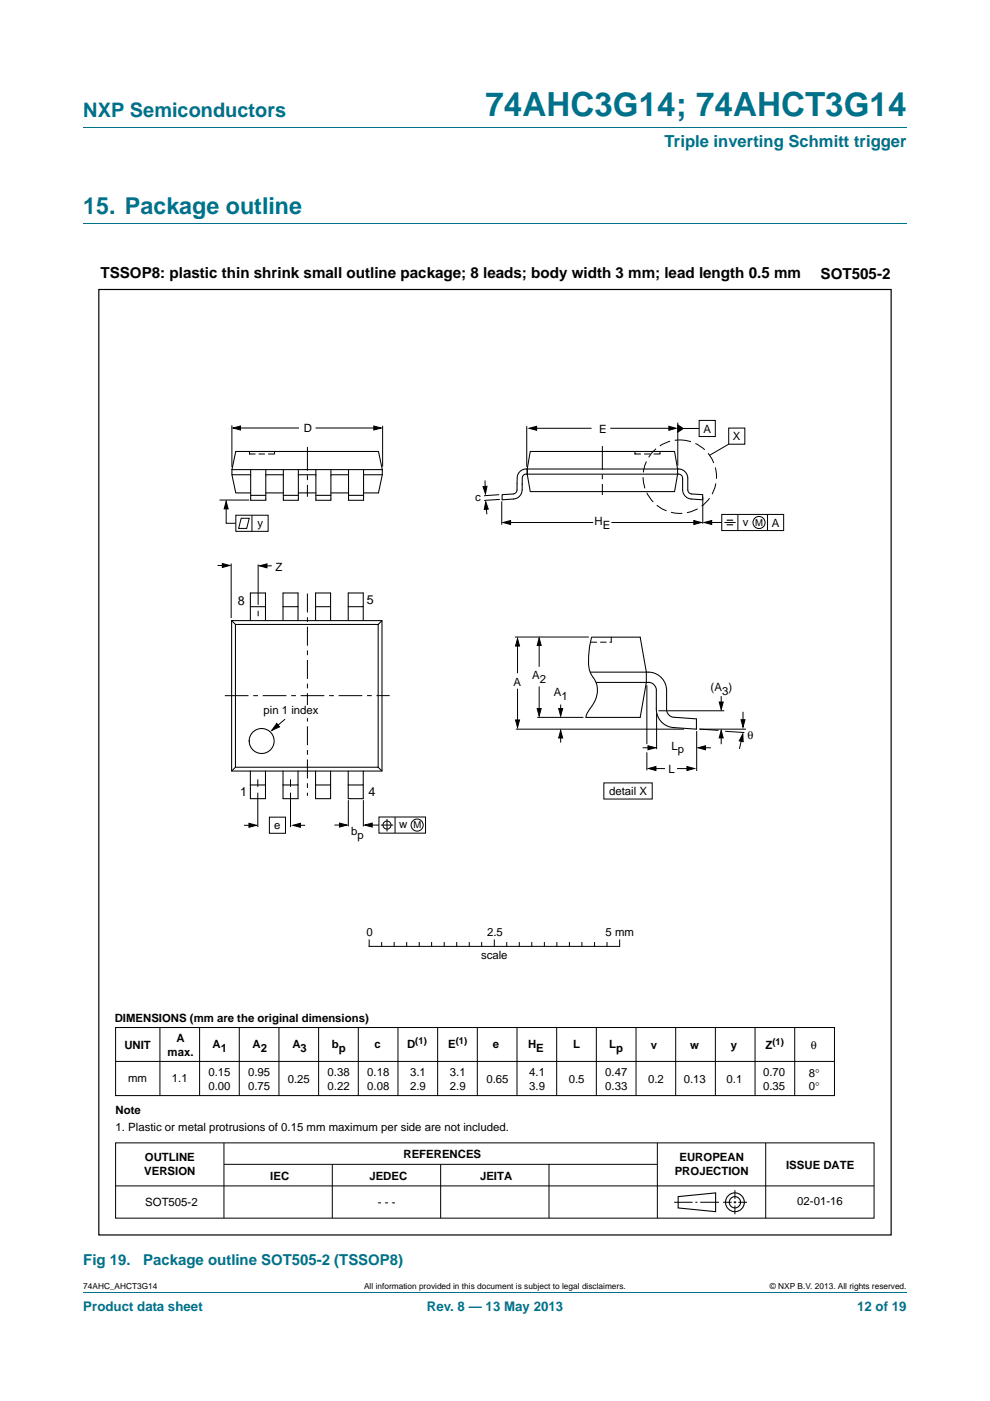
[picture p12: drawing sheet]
<svg xmlns="http://www.w3.org/2000/svg" width="210mm" height="297mm" viewBox="0 0 210 297" stroke-linecap="round" stroke-linejoin="round" font-family="sans-serif">
<path d="M17.7 27h174.6M17.7 47.4h174.6M17.7 273.9h174.6" fill="none" stroke="#00718a" stroke-width=".21"/>
<g fill="none" stroke="#000" stroke-width=".21">
<path d="M49.2 90.2v8.8M50.4 90.7h13M66.9 90.7h13.1M81.2 90.3v8.6M111.7 90.3v8.7M112.9 90.8h12.6M129.4 90.8h13.3M143.8 89.6v9.1M144.3 90.8h4M148.3 89.1h3.4v3.5h-3.4zM154.6 90.8h3.4v3.4h-3.4zM154.6 94.2l-4.2 2.4"/>
<path d="M46.1 119.9h2M46.6 106h6.3M48 106.9v4h2M49 119.5v11.5M50 109.2h6.9v3.5h-6.9zM51.2 109.9h1.7l-.6 2.1h-1.7zM53.4 109.2v3.5M54.8 119.7v8.5M55.6 120h2M102.9 101.9v2.3M103.1 106.9l.2 2.1M105.9 104.9l-3.2 .2"/>
<path d="M106 105.9l-3.3 .2M106.4 106.3v4.9M107.5 110.8h18.3M129.7 110.8h18M149.1 105.3v5.7M150.2 110.8h2.9M153.1 109.1h13.1v3.4h-13.1zM153.6 110.8h2.4M156.5 109.1v3.4M162.8 109.1v3.4M54.8 129.5v1.1M109.2 135.1h15.7"/>
<path d="M109.8 136.4v6.3M114.4 135.9v5.5M60.5 152.5l-2.5 2M109.4 154.6h35.7M109.8 146v7.2M113.9 152.1h9.8M114.4 145.6v5.5M118.9 149.4v1.9M118.9 155.8v1.7M136.3 158.5h1.6M137.2 145.3v12.5M137.2 159.5v3.8"/>
<path d="M139.3 151.2v7.6M139.7 150.7h13.9M147.8 155v8.5M148.3 154.6l4.1 .2M148.4 154.6h9.8M149 158.5h1.8M153 147.6v1.9M153 155.9v1.9M153.8 155l4.1 .3M157.4 156.2l-.6 2.6M157.6 150.9v2.6M51.7 175h1.9"/>
<path d="M54.7 165.2v1.6M54.7 168.1v7.3M57.1 173.3h3.5v3.4h-3.5zM61.6 165.2v1.6M61.6 168.1v7.3M62.9 175h1.8M70.9 174.9h1.9M73.9 169.7v5.5M77.1 169.7v5.5M78.2 174.9h2.2M80.4 173.2h9.9v3.4h-9.9zM80.8 174.9h2.6"/>
<path d="M82.1 173.6v2.7M83.8 173.2v3.4M128.1 166h10.2v3.4h-10.2zM138.2 163h2.9M143.6 163h2.9M78.3 199.3v1.4h53.1M81 199.8v.8M83.6 199.8v.8M86.3 199.8v.8M88.9 199.8v.8M91.5 199.8v.8M94.2 199.8v.8"/>
<path d="M96.9 199.8v.8M99.5 199.8v.8M102.2 199.8v.8M104.8 199.3v1.3M107.5 199.8v.8M110.1 199.8v.8M112.8 199.8v.8M115.5 199.8v.8M118.1 199.8v.8M120.8 199.8v.8M123.4 199.8v.8M126.1 199.8v.8"/>
<path d="M128.7 199.8v.8M131.4 199.3v1.3M24.5 217.9h152.5v14.4h-152.5zM33.9 217.9v14.4M42.3 217.9v14.4M50.8 217.9v14.4M59.2 217.9v14.4M67.6 217.9v14.4M76 217.9v14.4M84.4 217.8v14.5M92.8 217.9v14.4M101.2 217.9v14.4"/>
<path d="M109.7 217.9v14.4M118.1 217.9v14.4M126.5 217.9v14.4M134.9 217.9v14.4M143.3 217.9v14.4M151.7 217.9v14.4M160.1 217.8v14.5M168.6 217.9v14.4M24.5 225h152.5M24.5 242.3h160.9v16h-160.9zM24.5 251.4h160.9M47.5 242.3v16"/>
<path d="M47.5 246.9h91.8M70.5 246.9v11.4M93.5 246.9v11.4M116.4 246.9v11.4M139.4 242.3v16M143 254.9h3.9M147.5 254.9h.4M148.5 254.9h4M153.4 254.9h1.8M155.6 254.9h.6M155.9 252.3v1.9M155.9 254.6v.6"/>
<path d="M155.9 255.6v1.8M156.6 254.9h1.8M162.4 242.3v16"/>
<circle cx="161" cy="110.8" r="1.28"/>
<circle cx="82.1" cy="174.9" r=".86"/>
<circle cx="88.5" cy="174.9" r="1.28"/>
</g>
<g fill="none" stroke="#000" stroke-width=".23">
<path d="M143.8 253.7l8-.8v4l-8-.8z"/>
<circle cx="155.9" cy="254.9" r="1.99"/>
<circle cx="155.9" cy="254.9" r="1.2"/>
</g>
<g fill="#000" stroke="#000" stroke-width=".21">
<path d="M49.4 90.7l1.6-.4v.9zM79.3 90.3l1.6 .4-1.6 .5zM112.2 90.8l1.6-.4v.8zM141.9 90.4l1.5 .4-1.5 .4zM143.8 90.1l1.1 .7-1.1 .8zM47.2 119.5l1.5 .4-1.5 .4zM48 106.3l.4 1.6h-.9zM102.4 103.2l.9-.1-.3 1.6zM103 106.4l.6 1.6h-.9zM106.7 110.8l1.6-.4v.8zM147.2 110.4l1.6 .4-1.6 .4zM149.4 110.8l1.6-.4v.8z"/>
<path d="M55 120l1.6-.5v.9zM109.8 135.4l.4 1.6h-.9zM114.4 135.3l.4 1.6h-.9zM58.7 153.4l.6 .7-1.7 .8zM109.3 152.6h.9l-.4 1.6zM113.9 150.2h.9l-.4 1.6zM118.9 154.9l.4 1.6h-.8zM118.5 150.2h.8l-.4 1.6zM137.4 158.1l1.6 .4-1.6 .5zM148.1 158.5l1.5-.4v.9zM153 154.9l.4 1.6h-.9zM152.5 148.8h.9l-.4 1.6z"/>
<path d="M157.6 155.6v1.7l-.8-.2zM157.2 152.6h.8l-.4 1.6zM52.8 174.6l1.6 .4-1.6 .4zM62.1 175l1.6-.4v.8zM72 174.5l1.6 .4-1.6 .5zM77.4 174.9l1.5-.4v.9zM137.5 162.9l1.6-.4v.9zM145.7 162.5l1.6 .4-1.6 .5z"/>
</g>
<path d="M65.2 94.8v10.5M127.8 94.6v10.3M47.7 147.5h35" fill="none" stroke="#000" stroke-width=".21" stroke-dasharray="5 1 1 1" stroke-linecap="butt"/>
<path d="M65.2 125.8v42.9" fill="none" stroke="#000" stroke-width=".21" stroke-dasharray="4 1 1 1" stroke-linecap="butt"/>
<path d="M154.1 110.3h1.4M154.1 111.3h1.4" fill="none" stroke="#000" stroke-width=".24"/>
<circle cx="144.2" cy="101.1" r="7.8" fill="none" stroke="#000" stroke-width=".21" stroke-dasharray="2.4 1" stroke-linecap="butt"/>
<path d="M21 61.4h168v200.4h-168z" fill="none" stroke="#000" stroke-width=".25"/>
<path d="M64.7 149.6h.8v2.5h-.8z" fill="#fff" stroke="#fff" stroke-width=".21"/>
<g fill="none" stroke="#000" stroke-width=".22">
<path d="M49.2 99.6l.8-3.9h30.3l.8 3.9M49.2 99.6h14.1M49.2 99.6v1.1h4M56.4 99.6v6.5h-3.2v-6.5M63.3 99.6h13.8M63.3 99.6v6.5h-3.2v-6.5M70.2 99.6v6.5h-3.2v-6.5M77.1 99.6h4M77.1 99.6v6.5h-3.2v-6.5M81.1 99.6v1.1M112.5 95.7h30.6l.6 3.7v1.1l-.6 3.7h-30.6l-.7-3.7v-1.1zM49.2 100.7l.8 3.8h3.2"/>
<path d="M53.2 105h3.2M56.4 100.7h3.7M56.4 104.5h3.7M60.1 105h3.2M63.3 104.5h3.7M63.3 100.7h3.7M67 105h3.2M70.2 100.7h3.7M70.2 104.5h3.7M73.9 105h3.2M77.1 100.7h4M81.1 100.7l-.8 3.8h-3.2"/>
<path d="M109 105.8l-2.5 .2v-1.1l2.4-.2a.88 .88 0 0 0 .8-.8v-1.3a2.67 2.67 0 0 1 .7-2.7l1.2-.5h32.3a1.93 1.93 0 0 1 2 2v2.5a.86 .86 0 0 0 .8 .8l2.3 .2v1.1l-2.4-.2M111.6 100.5h32.5a.84 .84 0 0 1 .7 .9v2.5a1.96 1.96 0 0 0 1.8 1.9M111.6 100.5a.85 .85 0 0 0-.8 .7v1.4a2.49 2.49 0 0 1-1.5 3.1l-.4 .1M49.1 131.6l.8 .8M49.1 131.6h31.9v31.9h-31.9zM49.9 132.4h30.3v30.3h-30.3zM53.1 128.6h3.2v-2.9h-3.2v5.9M56.3 128.6v3M60 128.6h3.2v-2.9h-3.2v5.9M63.2 128.6v3M66.9 128.6h3.2v-2.9h-3.2v5.9M70.1 128.6v3"/>
<path d="M73.9 128.6h3.1v-2.9h-3.1v5.9M77 128.6v3M81 131.6l-.8 .8M125.5 135.1a15.6 15.6 0 0 0-.4 7.1l.2 .6a5.3 5.3 0 0 1 0 7.2 4 4 0 0 0-1 2.1M125.6 135.1h10.2l1.3 7.4v2.2l-1.3 7.4h-11.6M125.2 142.5h12M137.2 142.5a3.9 3.9 0 0 1 4.2 3.9v4a1.67 1.67 0 0 0 1.5 1.7l4.8 .3v2.2M137.5 144.7a1.72 1.72 0 0 1 1.7 1.7M137.5 144.7h-11M139.2 146.4v4a3.9 3.9 0 0 0 3.9 3.9l4.6 .3M147.7 154.6h.1M49.9 162.7l-.8 .8"/>
<path d="M53.1 163.5v5.8h3.2v-2.9M56.3 163.5v2.9h-3.2M60 163.5v5.8h3.2v-2.9M63.2 163.5v2.9h-3.2M66.9 163.5v5.8h3.2v-2.9M70.1 163.5v2.9h-3.2M73.9 163.5v5.8h3.1v-2.9M77 163.5v2.9h-3.1M80.2 162.7l.8 .8"/>
<circle cx="55.5" cy="157.1" r="2.65"/>
</g>
<path d="M52.9 96.3h5.3M52.9 96.3v-.6M58.2 96.3v-.6M134.7 95.7v.6M134.7 96.3h5.3M140 96.3v-.6M125.4 136.2h4.3M129.7 135.1v1.1" fill="none" stroke="#000" stroke-width=".21" stroke-dasharray="1.2 .8 1.2 .8"/>
<text font-size="7" fill="#00718a" x="103" y="24.6">74AHC3G14; 74AHCT3G14</text>
<text font-size="4.9" fill="#00718a" x="17.7" y="45.4">15. Package outline</text>
<text font-size="4.2" fill="#00718a" x="17.7" y="24.9">NXP Semiconductors</text>
<text font-size="3.5" fill="#00718a" x="141" y="31.1">Triple inverting Schmitt trigger</text>
<g font-size="3.2">
<text x="21.3" y="59">TSSOP8: plastic thin shrink small outline package; 8 leads; body width 3 mm; lead length 0.5 mm</text>
<text x="174" y="59.1">SOT505-2</text>
</g>
<g font-size="3.2" fill="#00718a">
<text x="17.7" y="268.3">Fig 19.</text>
<text x="30.4" y="268.3">Package outline SOT505-2 (TSSOP8)</text>
</g>
<g font-size="2.8" fill="#00718a">
<text x="17.7" y="277.9">Product data sheet</text>
<text x="90.5" y="277.9">Rev. 8 — 13 May 2013</text>
<text x="181.8" y="277.9">12 of 19</text>
</g>
<g font-size="2.7">
<text x="50.5" y="128.2">8</text>
<text x="77.8" y="128.1">5</text>
<text x="50.9" y="168.7">1</text>
<text x="78.1" y="168.7">4</text>
</g>
<g font-size="2.4">
<text x="64.4" y="91.6">D</text>
<text x="127.1" y="91.7">E</text>
<text x="149.2" y="91.7">A</text>
<text x="155.5" y="93.4">X</text>
<text x="100.8" y="106.3">c</text>
<text x="54.6" y="111.7">y</text>
<text x="126.1" y="111.4">H</text>
<text x="127.9" y="112.2">E</text>
<text x="157.6" y="111.5">v</text>
<text x="163.7" y="111.7">A</text>
<text x="58.5" y="121">Z</text>
<text x="112.9" y="144">A</text>
<text x="108.9" y="145.4">A</text>
<text x="114.5" y="144.8">2</text>
<text x="117.5" y="147.6">A</text>
<text x="119.1" y="148.4">1</text>
<text x="150.7" y="146.6">(A )</text>
<text x="153.1" y="147.4">3</text>
<text x="55.9" y="151.3">pin 1 index</text>
<text x="142.4" y="158.9">L</text>
<text x="143.7" y="159.7">p</text>
<text x="158.5" y="156.8">θ</text>
<text x="141.8" y="163.8">L</text>
<text x="129.2" y="168.6">detail X</text>
<text x="58.2" y="175.7">e</text>
<text x="74.5" y="177.1">b</text>
<text x="75.9" y="177.9">p</text>
<text x="84.7" y="175.7">w</text>
<text x="77.8" y="198.5">0</text>
<text x="102" y="203.3">scale</text>
<text x="103.3" y="198.5">2.5</text>
<text x="128.4" y="198.5">5 mm</text>
<text x="24.3" y="216.7">DIMENSIONS (mm are the original dimensions)</text>
<text x="37.4" y="221">A</text>
<text x="26.4" y="222.4">UNIT</text>
<text x="35.5" y="223.9">max.</text>
<text x="45.1" y="222.2">A</text>
<text x="46.8" y="223">1</text>
<text x="53.6" y="222.2">A</text>
<text x="55.3" y="223">2</text>
<text x="62" y="222.2">A</text>
<text x="63.8" y="223">3</text>
<text x="70.4" y="222.2">b</text>
<text x="71.9" y="223">p</text>
<text x="79.4" y="222.2">c</text>
<text x="86.3" y="222.2">D</text>
<text x="95.1" y="222.2">E</text>
<text x="104.6" y="222.2">e</text>
<text x="112" y="222.2">H</text>
<text x="113.7" y="223">E</text>
<text x="121.6" y="222.2">L</text>
<text x="129.2" y="222.2">L</text>
<text x="130.7" y="223">p</text>
<text x="138" y="222.4">v</text>
<text x="146.4" y="222.4">w</text>
<text x="155" y="222.4">y</text>
<text x="162.4" y="222.4">Z</text>
<text x="172" y="222.4">θ</text>
<text x="27.2" y="229.3">mm</text>
<text x="36.5" y="229.5">1.1</text>
<text x="44.2" y="228.1">0.15</text>
<text x="44.2" y="231">0.00</text>
<text x="52.6" y="228.1">0.95</text>
<text x="52.6" y="231">0.75</text>
<text x="61" y="229.6">0.25</text>
<text x="69.5" y="228.1">0.38</text>
<text x="69.5" y="231">0.22</text>
<text x="77.9" y="228.1">0.18</text>
<text x="77.9" y="231">0.08</text>
<text x="87" y="228.1">3.1</text>
<text x="87" y="231">2.9</text>
<text x="95.4" y="228.1">3.1</text>
<text x="95.4" y="231">2.9</text>
<text x="103.2" y="229.5">0.65</text>
<text x="112.3" y="228.1">4.1</text>
<text x="112.3" y="231">3.9</text>
<text x="120.6" y="229.5">0.5</text>
<text x="128.4" y="228.1">0.47</text>
<text x="128.4" y="231">0.33</text>
<text x="137.5" y="229.5">0.2</text>
<text x="145" y="229.5">0.13</text>
<text x="154.1" y="229.5">0.1</text>
<text x="161.9" y="228.1">0.70</text>
<text x="161.9" y="231">0.35</text>
<text x="171.5" y="228.3">8°</text>
<text x="171.5" y="231.2">0°</text>
<text x="24.5" y="236.1">Note</text>
<text x="24.5" y="239.8">1. Plastic or metal protrusions of 0.15 mm maximum per side are not included.</text>
<text x="85.6" y="245.6">REFERENCES</text>
<text x="30.6" y="249.2">VERSION</text>
<text x="30.7" y="246.3">OUTLINE</text>
<text x="57.3" y="250.1">IEC</text>
<text x="78.3" y="250.1">JEDEC</text>
<text x="101.8" y="250.1">JEITA</text>
<text x="143.1" y="249.2">PROJECTION</text>
<text x="144.1" y="246.3">EUROPEAN</text>
<text x="166.7" y="247.8">ISSUE DATE</text>
<text x="30.8" y="255.7">SOT505-2</text>
<text x="80.1" y="255.7">- - -</text>
<text x="169.1" y="255.5">02-01-16</text>
</g>
<g font-size="2">
<text x="160.2" y="111.5">M</text>
<text x="87.7" y="175.7">M</text>
<text x="88.1" y="221.4">(1)</text>
<text x="96.7" y="221.4">(1)</text>
<text x="163.8" y="221.6">(1)</text>
</g>
<g font-size="1.8">
<text x="17.7" y="273.3">74AHC_AHCT3G14</text>
<text x="77.2" y="273.3">All information provided in this document is subject to legal disclaimers.</text>
<text x="163.3" y="273.3">© NXP B.V. 2013. All rights reserved.</text>
</g>
</svg>
